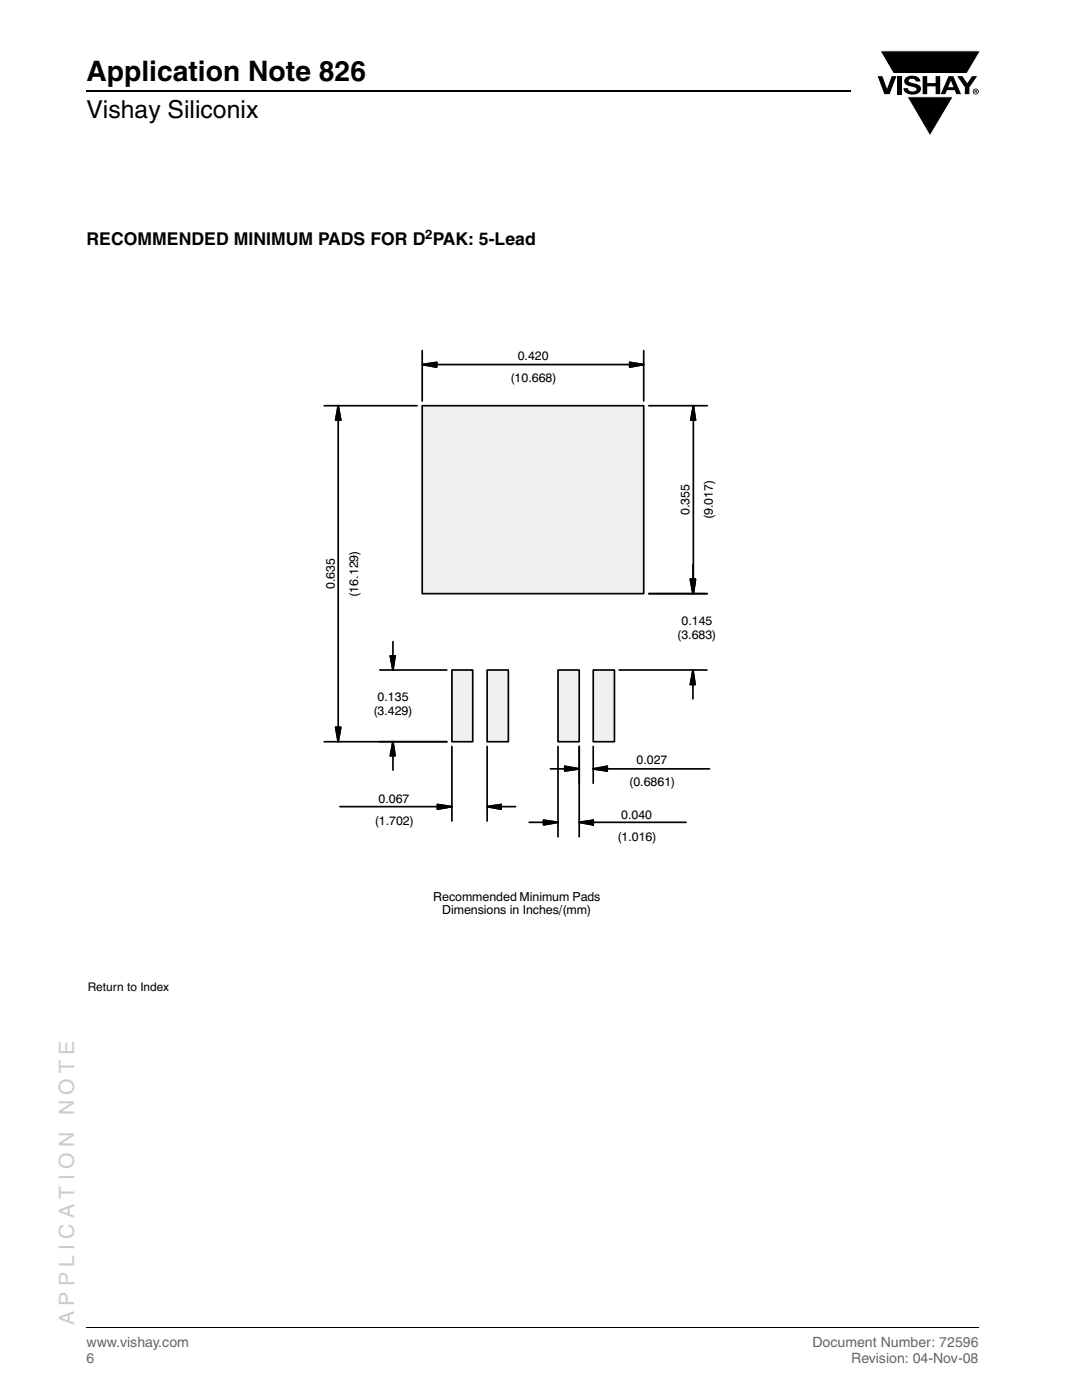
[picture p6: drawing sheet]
<svg xmlns="http://www.w3.org/2000/svg" width="216mm" height="279mm" viewBox="0 0 216 279" stroke-linecap="round" stroke-linejoin="round" font-family="sans-serif">
<g fill="#000">
<path d="M175.1 15.2h1l.9 2.5 .9-2.5h1l-1.4 3.6h-1zM175.6 10.1h20l-2.7 4.6h-14.6zM179 15.2h.9v3.6h-.9zM180.8 15.5a2.1 2.1 0 0 1 2.7 .3l.1 .5h-.8a.79 .79 0 0 0-.7-.6 .79 .79 0 0 0-.8 .4l.2 .3 1 .3a1.08 1.08 0 0 1 1.3 1 1.08 1.08 0 0 1-1.1 1.1 1.73 1.73 0 0 1-2.4-1.2h.9a.96 .96 0 0 0 .8 .7 .96 .96 0 0 0 .9-.5 1.31 1.31 0 0 0-1.2-.6 1.03 1.03 0 0 1-1.1-.5 1.03 1.03 0 0 1 .2-1.2zM184.1 15.2h.9v1.4h1.7v-1.4h.9v3.6h-.9v-1.6h-1.7v1.6h-.9zM181 19.3h9.2l-4.6 7.8zM191 15.2h1l1 1.4 1-1.4h1l-1.6 2.2v1.4h-.9v-1.4z"/>
<path d="M189.7 16.1l-.5 1.3h1.1zM189.3 15.2h.9l1.6 3.6h-1l-.3-.8h-1.5l-.4 .8h-.9z"/>
<path d="M194.6 18v.2h.2v-.1zM194.5 17.9l.4 .1 .1 .1-.2 .2 .2 .3-.3-.3-.1 .3h-.1zM194.2 18.3a.5 .5 0 0 0 1 0 .5 .5 0 0 0-1 0zM194.1 18.3a.6 .6 0 0 1 1.2 0 .6 .6 0 0 1-1.2 0z"/>
</g>
<path d="M175.6 10.1h20l-2.7 4.6h-14.6zM181 19.3h9.2l-4.6 7.8z" fill="none" stroke="#fff" stroke-width=".2"/>
<path d="M17.3 18.2h152.5" fill="none" stroke="#000" stroke-width=".36"/>
<path d="M17.3 265h178" fill="none" stroke="#000" stroke-width=".2"/>
<g fill="#fff">
<path d="M32.7 175.2h24.9v4.7h-24.9z"/>
<path d="M32.7 175.2h25v.1h-25z"/>
<path d="M57.6 175.2h.1v4.8h-.1z"/>
<path d="M32.6 179.8h25v.2h-25z"/>
<path d="M32.6 175.2h.2v4.7h-.2z"/>
<path d="M17.5 58.5h177.5v187.6h-177.5z"/>
</g>
<path d="M84.2 72.8l2.9-.5v1zM84.2 70v10M87.1 72.8h38.6M125.7 72.3l2.7 .5-2.7 .5zM128.4 70v10M129.5 81h11.6M138.4 83.8v31.8M138.4 81l.4 2.8h-1zM129.5 118.5h11.6M137.8 115.6h1l-.4 2.9z" fill="none" stroke="#000" stroke-width=".34"/>
<path d="M84.2 72.8l2.9-.5v1zM125.7 72.3l2.7 .5-2.7 .5zM138.4 81l.4 2.8h-1zM137.8 115.6h1l-.4 2.9z" fill="#000" stroke="#000" stroke-width=".34"/>
<path d="M90.2 133.7h4.1v14.3h-4.1z" fill="#f0f0f0"/>
<path d="M90.2 133.7h4.1v14.3h-4.1z" fill="none" stroke="#000" stroke-width=".34"/>
<path d="M97.2 133.7h4.2v14.3h-4.2z" fill="#f0f0f0"/>
<path d="M97.2 133.7h4.2v14.3h-4.2z" fill="none" stroke="#000" stroke-width=".34"/>
<path d="M111.3 133.7h4.3v14.3h-4.3z" fill="#f0f0f0"/>
<path d="M111.3 133.7h4.3v14.3h-4.3z" fill="none" stroke="#000" stroke-width=".34"/>
<path d="M118.4 133.7h4.2v14.3h-4.2z" fill="#f0f0f0"/>
<g fill="none" stroke="#000" stroke-width=".34">
<path d="M64.7 81h18.5M67.5 83.8v61.3M67.5 81l.5 2.8h-1zM129.5 118.5h11.6M137.8 115.6h.9l-.4 2.9zM138.3 112.7v2.9M75.8 133.7h13.4M77.9 130.9h.9l-.4 2.8zM78.4 128v2.9M118.4 133.7h4.2v14.3h-4.2zM123.5 133.7h17.6M138.3 136.6v2.9"/>
<path d="M138.3 133.7l.4 2.9h-.9zM64.7 148h24.5M67 145.1h1l-.5 2.9zM78.4 148l.4 2.8h-.9zM78.4 150.8v2.9M90.2 149v14.9M97.2 149v14.9M109.8 153.4h2.9M111.3 149v18M112.7 152.9l2.9 .5-2.9 .5zM115.6 149v18M118.4 149v7.3"/>
<path d="M118.4 153.4l2.8-.5v1zM121.2 153.4h20.4M67.8 161h19.5M87.3 160.6l2.9 .4-2.9 .5zM97.2 161l2.8-.4v.9zM100 161h2.9M105.6 164.1h2.9M108.5 163.7l2.8 .4-2.8 .5zM115.6 164.1l2.8-.4v.9zM118.4 164.1h18.5"/>
</g>
<path d="M67.5 81l.5 2.8h-1zM137.8 115.6h.9l-.4 2.9zM77.9 130.9h.9l-.4 2.8zM138.3 133.7l.4 2.9h-.9zM67 145.1h1l-.5 2.9zM78.4 148l.4 2.8h-.9zM112.7 152.9l2.9 .5-2.9 .5zM118.4 153.4l2.8-.5v1zM87.3 160.6l2.9 .4-2.9 .5zM97.2 161l2.8-.4v.9zM108.5 163.7l2.8 .4-2.8 .5zM115.6 164.1l2.8-.4v.9z" fill="#000" stroke="#000" stroke-width=".34"/>
<path d="M84.2 81h44.2v37.5h-44.2z" fill="#f0f0f0"/>
<path d="M84.2 81h44.2v37.5h-44.2z" fill="none" stroke="#000" stroke-width=".34"/>
<g fill="#fff">
<path d="M31.3 187.4h29.8v8.3h-29.8z"/>
<path d="M31.3 187.3h29.9v.2h-29.9z"/>
<path d="M61 187.4h.2v8.4h-.2z"/>
<path d="M31.2 195.7h29.9v.1h-29.9z"/>
<path d="M31.2 187.3h.2v8.4h-.2z"/>
</g>
<text font-size="5.6" x="17.3" y="16.1">Application Note 826</text>
<text font-size="4.9" x="17.3" y="23.6">Vishay Siliconix</text>
<g font-size="4.2" fill="#ccc">
<text x="14.8" y="222.6" transform="rotate(-90 14.8 222.6)">N O T E</text>
<text x="14.8" y="264.5" transform="rotate(-90 14.8 264.5)">A P P L I C A T I O N</text>
</g>
<text font-size="3.5" x="17.3" y="48.8">RECOMMENDED MINIMUM PADS FOR D PAK: 5-Lead</text>
<g font-size="2.8" fill="#656565">
<text x="17.3" y="268.9">www.vishay.com</text>
<text x="162.1" y="268.9">Document Number: 72596</text>
<text x="17.3" y="272.1">6</text>
<text x="169.8" y="272.1">Revision: 04-Nov-08</text>
</g>
<text font-size="2.6" x="84.9" y="47.8">2</text>
<g font-size="2.5">
<text x="103.3" y="71.9">0.420</text>
<text x="101.9" y="76.3">(10.668)</text>
<text x="137.6" y="102.8" transform="rotate(-90 137.6 102.8)">0.355</text>
<text x="142.2" y="103.7" transform="rotate(-90 142.2 103.7)">(9.017)</text>
<text x="66.8" y="117.5" transform="rotate(-90 66.8 117.5)">0.635</text>
<text x="71.5" y="119.1" transform="rotate(-90 71.5 119.1)">(16.129)</text>
<text x="136" y="124.7">0.145</text>
<text x="135.1" y="127.5">(3.683)</text>
<text x="74.5" y="142.7">(3.429)</text>
<text x="75.4" y="140">0.135</text>
<text x="127" y="152.5">0.027</text>
<text x="75.5" y="160.3">0.067</text>
<text x="125.6" y="156.9">(0.6861)</text>
<text x="74.8" y="164.7">(1.702)</text>
<text x="123.2" y="167.8">(1.016)</text>
<text x="124" y="163.4">0.040</text>
<text x="86.4" y="179.8">Recommended Minimum Pads</text>
<text x="88.2" y="182.5">Dimensions in Inches/(mm)</text>
</g>
<text font-size="2.4" x="17.5" y="197.7">Return to Index</text>
</svg>
